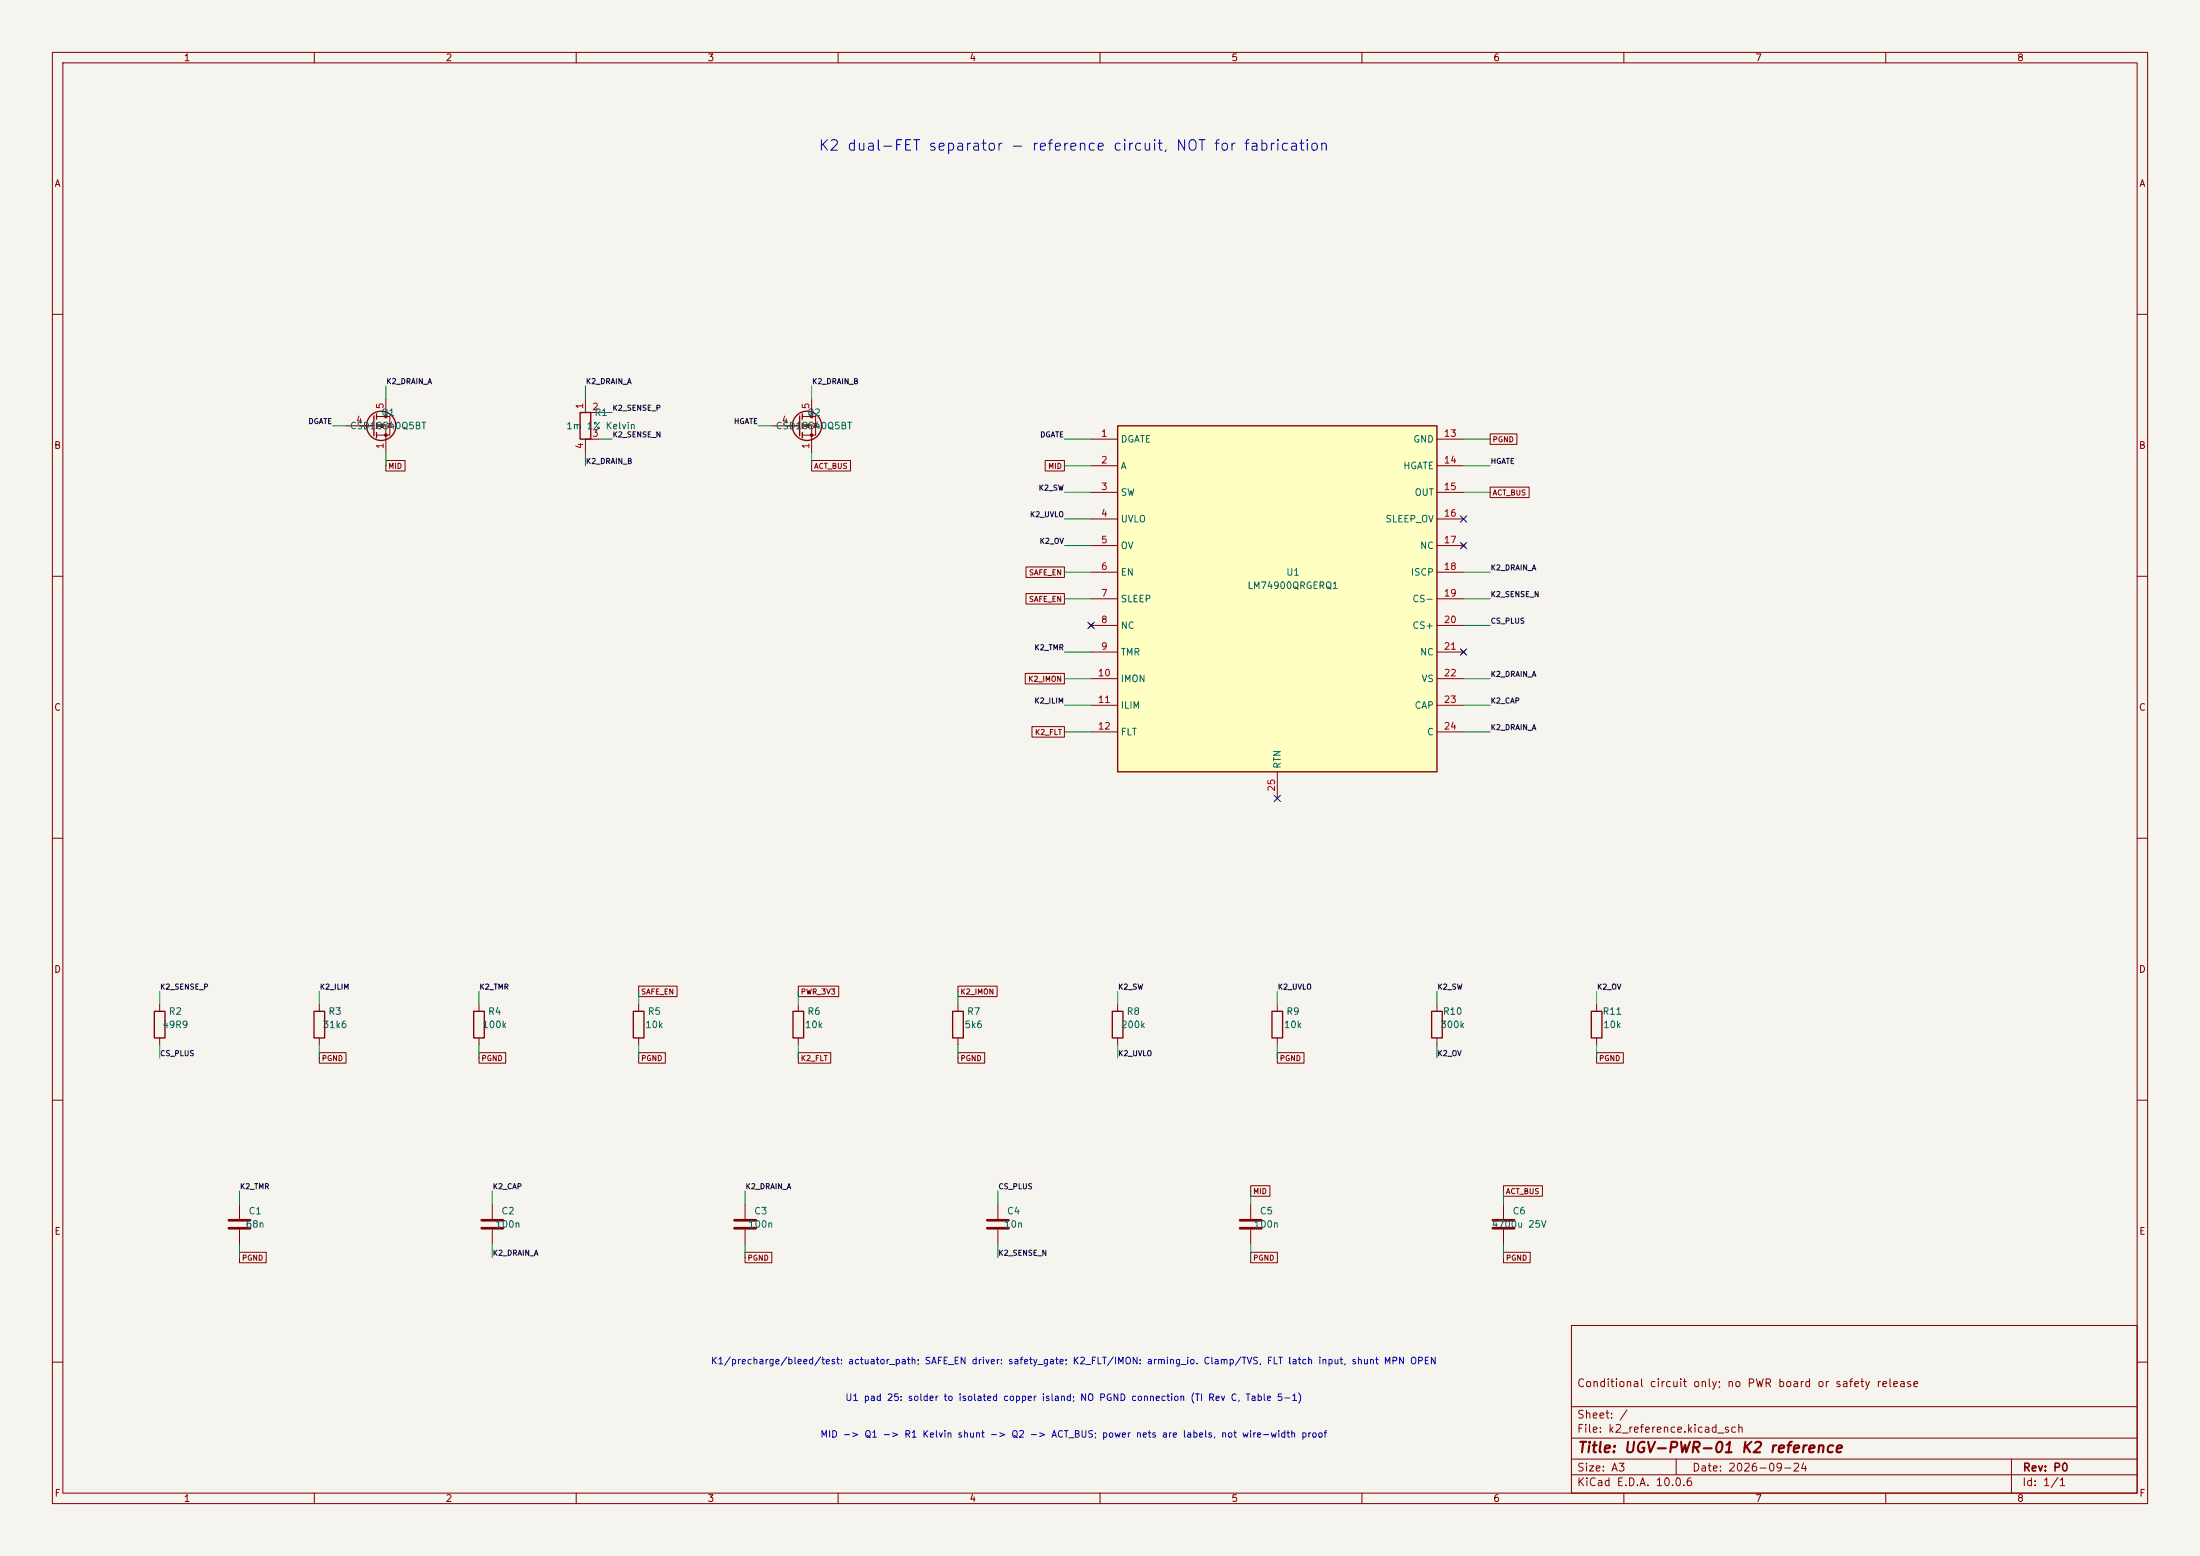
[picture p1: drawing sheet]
(kicad_sch
 (version 20250114) (generator "eeschema") (generator_version "10.0") (paper "A3")
 (title_block (title "UGV-PWR-01 K2 reference") (date "2026-09-24") (rev "P0")
  (comment 1 "Conditional circuit only; no PWR board or safety release"))
 (lib_symbols
  (symbol "UGV:LM74900QRGERQ1"
   (property "Reference" "U" (at 0 0 0) (effects (font (size 1.27 1.27))))
   (property "Value" "LM74900QRGERQ1" (at 0 -2.54 0) (effects (font (size 1.27 1.27))))
   (property "Footprint" "Package_DFN_QFN:Texas_RGE0024C_VQFN-24-1EP_4x4mm_P0.5mm_EP2.1x2.1mm" (at 0 0 0) (effects (font (size 1.27 1.27)) (hide yes)))
   (property "Datasheet" "https://www.ti.com/lit/ds/symlink/lm74900-q1.pdf" (at 0 0 0) (effects (font (size 1.27 1.27)) (hide yes)))
   (symbol "LM74900QRGERQ1_0_1"
    (rectangle (start -30.48 30.48) (end 30.48 -35.56) (stroke (width 0.254) (type default)) (fill (type background))))
   (symbol "LM74900QRGERQ1_1_1"
   (pin passive line (at -35.56 27.94 0) (length 5.08) (name "DGATE" (effects (font (size 1.27 1.27)))) (number "1" (effects (font (size 1.27 1.27)))))
   (pin passive line (at -35.56 22.86 0) (length 5.08) (name "A" (effects (font (size 1.27 1.27)))) (number "2" (effects (font (size 1.27 1.27)))))
   (pin passive line (at -35.56 17.78 0) (length 5.08) (name "SW" (effects (font (size 1.27 1.27)))) (number "3" (effects (font (size 1.27 1.27)))))
   (pin passive line (at -35.56 12.7 0) (length 5.08) (name "UVLO" (effects (font (size 1.27 1.27)))) (number "4" (effects (font (size 1.27 1.27)))))
   (pin passive line (at -35.56 7.62 0) (length 5.08) (name "OV" (effects (font (size 1.27 1.27)))) (number "5" (effects (font (size 1.27 1.27)))))
   (pin passive line (at -35.56 2.54 0) (length 5.08) (name "EN" (effects (font (size 1.27 1.27)))) (number "6" (effects (font (size 1.27 1.27)))))
   (pin passive line (at -35.56 -2.54 0) (length 5.08) (name "SLEEP" (effects (font (size 1.27 1.27)))) (number "7" (effects (font (size 1.27 1.27)))))
   (pin no_connect line (at -35.56 -7.62 0) (length 5.08) (name "NC" (effects (font (size 1.27 1.27)))) (number "8" (effects (font (size 1.27 1.27)))))
   (pin passive line (at -35.56 -12.7 0) (length 5.08) (name "TMR" (effects (font (size 1.27 1.27)))) (number "9" (effects (font (size 1.27 1.27)))))
   (pin passive line (at -35.56 -17.78 0) (length 5.08) (name "IMON" (effects (font (size 1.27 1.27)))) (number "10" (effects (font (size 1.27 1.27)))))
   (pin passive line (at -35.56 -22.86 0) (length 5.08) (name "ILIM" (effects (font (size 1.27 1.27)))) (number "11" (effects (font (size 1.27 1.27)))))
   (pin passive line (at -35.56 -27.94 0) (length 5.08) (name "FLT" (effects (font (size 1.27 1.27)))) (number "12" (effects (font (size 1.27 1.27)))))
   (pin power_in line (at 35.56 27.94 180) (length 5.08) (name "GND" (effects (font (size 1.27 1.27)))) (number "13" (effects (font (size 1.27 1.27)))))
   (pin passive line (at 35.56 22.86 180) (length 5.08) (name "HGATE" (effects (font (size 1.27 1.27)))) (number "14" (effects (font (size 1.27 1.27)))))
   (pin passive line (at 35.56 17.78 180) (length 5.08) (name "OUT" (effects (font (size 1.27 1.27)))) (number "15" (effects (font (size 1.27 1.27)))))
   (pin passive line (at 35.56 12.7 180) (length 5.08) (name "SLEEP_OV" (effects (font (size 1.27 1.27)))) (number "16" (effects (font (size 1.27 1.27)))))
   (pin no_connect line (at 35.56 7.62 180) (length 5.08) (name "NC" (effects (font (size 1.27 1.27)))) (number "17" (effects (font (size 1.27 1.27)))))
   (pin passive line (at 35.56 2.54 180) (length 5.08) (name "ISCP" (effects (font (size 1.27 1.27)))) (number "18" (effects (font (size 1.27 1.27)))))
   (pin passive line (at 35.56 -2.54 180) (length 5.08) (name "CS-" (effects (font (size 1.27 1.27)))) (number "19" (effects (font (size 1.27 1.27)))))
   (pin passive line (at 35.56 -7.62 180) (length 5.08) (name "CS+" (effects (font (size 1.27 1.27)))) (number "20" (effects (font (size 1.27 1.27)))))
   (pin no_connect line (at 35.56 -12.7 180) (length 5.08) (name "NC" (effects (font (size 1.27 1.27)))) (number "21" (effects (font (size 1.27 1.27)))))
   (pin passive line (at 35.56 -17.78 180) (length 5.08) (name "VS" (effects (font (size 1.27 1.27)))) (number "22" (effects (font (size 1.27 1.27)))))
   (pin passive line (at 35.56 -22.86 180) (length 5.08) (name "CAP" (effects (font (size 1.27 1.27)))) (number "23" (effects (font (size 1.27 1.27)))))
   (pin passive line (at 35.56 -27.94 180) (length 5.08) (name "C" (effects (font (size 1.27 1.27)))) (number "24" (effects (font (size 1.27 1.27)))))
   (pin passive line (at 0 -40.64 90) (length 5.08) (name "RTN" (effects (font (size 1.27 1.27)))) (number "25" (effects (font (size 1.27 1.27)))))))
(symbol "UGV:CSD18540Q5BT"
  (pin_names
   (offset 0) (hide yes))
  (exclude_from_sim no)
  (in_bom yes)
  (on_board yes)
  (in_pos_files yes)
  (duplicate_pin_numbers_are_jumpers no)
  (property "Reference" "Q" (at 5.08 1.905 0) (show_name no) (do_not_autoplace no) (effects (font (size 1.27 1.27)) (justify left)))
  (property "Value" "CSD18540Q5BT" (at 5.08 0 0) (show_name no) (do_not_autoplace no) (effects (font (size 1.27 1.27)) (justify left)))
  (property "Footprint" "Package_TO_SOT_SMD:TDSON-8-1" (at 5.08 2.54 0) (show_name no) (do_not_autoplace no) (hide yes) (effects (font (size 1.27 1.27))))
  (property "Datasheet" "" (at 0 0 0) (show_name no) (do_not_autoplace no) (hide yes) (effects (font (size 1.27 1.27))))
  (property "Description" "N-MOSFET transistor, source (pins 1-3)/gate/drain (pin 5), SO-8/SO-8F/SO-8FL/SON-8/PowerPAK-8/TDSON-8/VSON-8" (at 0 0 0) (show_name no) (do_not_autoplace no) (hide yes) (effects (font (size 1.27 1.27))))
  (symbol "CSD18540Q5BT_0_1"
   (polyline (pts (xy 0.254 1.905) (xy 0.254 -1.905)) (stroke (width 0.254) (type default)) (fill (type none)))
   (polyline (pts (xy 0.254 0) (xy -2.54 0)) (stroke (width 0) (type default)) (fill (type none)))
   (polyline (pts (xy 0.762 2.286) (xy 0.762 1.27)) (stroke (width 0.254) (type default)) (fill (type none)))
   (polyline (pts (xy 0.762 0.508) (xy 0.762 -0.508)) (stroke (width 0.254) (type default)) (fill (type none)))
   (polyline (pts (xy 0.762 -1.27) (xy 0.762 -2.286)) (stroke (width 0.254) (type default)) (fill (type none)))
   (polyline (pts (xy 0.762 -1.778) (xy 3.302 -1.778) (xy 3.302 1.778) (xy 0.762 1.778)) (stroke (width 0) (type default)) (fill (type none)))
   (polyline (pts (xy 1.016 0) (xy 2.032 0.381) (xy 2.032 -0.381) (xy 1.016 0)) (stroke (width 0) (type default)) (fill (type outline)))
   (circle (center 1.651 0) (radius 2.794) (stroke (width 0.254) (type default)) (fill (type none)))
   (polyline (pts (xy 2.54 2.54) (xy 2.54 1.778)) (stroke (width 0) (type default)) (fill (type none)))
   (circle (center 2.54 1.778) (radius 0.254) (stroke (width 0) (type default)) (fill (type outline)))
   (circle (center 2.54 -1.778) (radius 0.254) (stroke (width 0) (type default)) (fill (type outline)))
   (polyline (pts (xy 2.54 -2.54) (xy 2.54 0) (xy 0.762 0)) (stroke (width 0) (type default)) (fill (type none)))
   (polyline (pts (xy 2.794 0.508) (xy 2.921 0.381) (xy 3.683 0.381) (xy 3.81 0.254)) (stroke (width 0) (type default)) (fill (type none)))
   (polyline (pts (xy 3.302 0.381) (xy 2.921 -0.254) (xy 3.683 -0.254) (xy 3.302 0.381)) (stroke (width 0) (type default)) (fill (type none))))
  (symbol "CSD18540Q5BT_1_1"
   (pin passive line (at 2.54 -5.08 90) (length 2.54) (name "S" (effects (font (size 1.27 1.27)))) (number "1" (effects (font (size 1.27 1.27)))))
   (pin passive line (at 2.54 -5.08 90) (length 2.54) (hide yes) (name "S" (effects (font (size 1.27 1.27)))) (number "2" (effects (font (size 1.27 1.27)))))
   (pin passive line (at 2.54 -5.08 90) (length 2.54) (hide yes) (name "S" (effects (font (size 1.27 1.27)))) (number "3" (effects (font (size 1.27 1.27)))))
   (pin input line (at -5.08 0 0) (length 5.08) (name "G" (effects (font (size 1.27 1.27)))) (number "4" (effects (font (size 1.27 1.27)))))
   (pin passive line (at 2.54 5.08 270) (length 2.54) (name "D" (effects (font (size 1.27 1.27)))) (number "5" (effects (font (size 1.27 1.27))))))
  (embedded_fonts no))
(symbol "Device:R_Shunt"
  (pin_names
   (offset 0) (hide yes))
  (exclude_from_sim no)
  (in_bom yes)
  (on_board yes)
  (in_pos_files yes)
  (duplicate_pin_numbers_are_jumpers no)
  (property "Reference" "R" (at -2.032 0 90) (show_name no) (do_not_autoplace no) (effects (font (size 1.27 1.27))))
  (property "Value" "R_Shunt" (at 0 0 90) (show_name no) (do_not_autoplace no) (effects (font (size 1.27 1.27))))
  (property "Footprint" "" (at -1.778 0 90) (show_name no) (do_not_autoplace no) (hide yes) (effects (font (size 1.27 1.27))))
  (property "Datasheet" "" (at 0 0 0) (show_name no) (do_not_autoplace no) (hide yes) (effects (font (size 1.27 1.27))))
  (property "Description" "Shunt resistor with Kelvin connections" (at 0 0 0) (show_name no) (do_not_autoplace no) (hide yes) (effects (font (size 1.27 1.27))))
  (symbol "R_Shunt_0_1"
   (rectangle (start -1.016 -2.54) (end 1.016 2.54) (stroke (width 0.254) (type default)) (fill (type none)))
   (polyline (pts (xy 0 -2.54) (xy 1.27 -2.54)) (stroke (width 0) (type default)) (fill (type none)))
   (polyline (pts (xy 1.27 2.54) (xy 0 2.54)) (stroke (width 0) (type default)) (fill (type none))))
  (symbol "R_Shunt_1_1"
   (pin passive line (at 0 5.08 270) (length 2.54) (name "" (effects (font (size 1.27 1.27)))) (number "1" (effects (font (size 1.27 1.27)))))
   (pin passive line (at 2.54 2.54 180) (length 1.27) (name "" (effects (font (size 1.27 1.27)))) (number "2" (effects (font (size 1.27 1.27)))))
   (pin passive line (at 2.54 -2.54 180) (length 1.27) (name "" (effects (font (size 1.27 1.27)))) (number "3" (effects (font (size 1.27 1.27)))))
   (pin passive line (at 0 -5.08 90) (length 2.54) (name "" (effects (font (size 1.27 1.27)))) (number "4" (effects (font (size 1.27 1.27))))))
  (embedded_fonts no))
(symbol "Device:R"
  (pin_numbers (hide yes))
  (pin_names
   (offset 0))
  (exclude_from_sim no)
  (in_bom yes)
  (on_board yes)
  (in_pos_files yes)
  (duplicate_pin_numbers_are_jumpers no)
  (property "Reference" "R" (at 2.032 0 90) (show_name no) (do_not_autoplace no) (effects (font (size 1.27 1.27))))
  (property "Value" "R" (at 0 0 90) (show_name no) (do_not_autoplace no) (effects (font (size 1.27 1.27))))
  (property "Footprint" "" (at -1.778 0 90) (show_name no) (do_not_autoplace no) (hide yes) (effects (font (size 1.27 1.27))))
  (property "Datasheet" "" (at 0 0 0) (show_name no) (do_not_autoplace no) (hide yes) (effects (font (size 1.27 1.27))))
  (property "Description" "Resistor" (at 0 0 0) (show_name no) (do_not_autoplace no) (hide yes) (effects (font (size 1.27 1.27))))
  (symbol "R_0_1"
   (rectangle (start -1.016 -2.54) (end 1.016 2.54) (stroke (width 0.254) (type default)) (fill (type none))))
  (symbol "R_1_1"
   (pin passive line (at 0 3.81 270) (length 1.27) (name "" (effects (font (size 1.27 1.27)))) (number "1" (effects (font (size 1.27 1.27)))))
   (pin passive line (at 0 -3.81 90) (length 1.27) (name "" (effects (font (size 1.27 1.27)))) (number "2" (effects (font (size 1.27 1.27))))))
  (embedded_fonts no))
(symbol "Device:C"
  (pin_numbers (hide yes))
  (pin_names
   (offset 0.254))
  (exclude_from_sim no)
  (in_bom yes)
  (on_board yes)
  (in_pos_files yes)
  (duplicate_pin_numbers_are_jumpers no)
  (property "Reference" "C" (at 0.635 2.54 0) (show_name no) (do_not_autoplace no) (effects (font (size 1.27 1.27)) (justify left)))
  (property "Value" "C" (at 0.635 -2.54 0) (show_name no) (do_not_autoplace no) (effects (font (size 1.27 1.27)) (justify left)))
  (property "Footprint" "" (at 0.9652 -3.81 0) (show_name no) (do_not_autoplace no) (hide yes) (effects (font (size 1.27 1.27))))
  (property "Datasheet" "" (at 0 0 0) (show_name no) (do_not_autoplace no) (hide yes) (effects (font (size 1.27 1.27))))
  (property "Description" "Unpolarized capacitor" (at 0 0 0) (show_name no) (do_not_autoplace no) (hide yes) (effects (font (size 1.27 1.27))))
  (symbol "C_0_1"
   (polyline (pts (xy -2.032 0.762) (xy 2.032 0.762)) (stroke (width 0.508) (type default)) (fill (type none)))
   (polyline (pts (xy -2.032 -0.762) (xy 2.032 -0.762)) (stroke (width 0.508) (type default)) (fill (type none))))
  (symbol "C_1_1"
   (pin passive line (at 0 3.81 270) (length 2.794) (name "" (effects (font (size 1.27 1.27)))) (number "1" (effects (font (size 1.27 1.27)))))
   (pin passive line (at 0 -3.81 90) (length 2.794) (name "" (effects (font (size 1.27 1.27)))) (number "2" (effects (font (size 1.27 1.27))))))
  (embedded_fonts no)))
 (symbol
  (lib_id "UGV:LM74900QRGERQ1") (at 243.84 111.76 0) (unit 1) (exclude_from_sim no) (in_bom yes) (on_board yes) (dnp no)
  (property "Reference" "U1" (at 246.84 109.22 0) (effects (font (size 1.27 1.27))))
  (property "Value" "LM74900QRGERQ1" (at 246.84 111.76 0) (effects (font (size 1.27 1.27))))
  (property "Footprint" "Package_DFN_QFN:Texas_RGE0024C_VQFN-24-1EP_4x4mm_P0.5mm_EP2.1x2.1mm" (at 243.84 111.76 0) (effects (font (size 1.27 1.27)) (hide yes))) (pin "1") (pin "2") (pin "3") (pin "4") (pin "5") (pin "6") (pin "7") (pin "8") (pin "9") (pin "10") (pin "11") (pin "12") (pin "13") (pin "14") (pin "15") (pin "16") (pin "17") (pin "18") (pin "19") (pin "20") (pin "21") (pin "22") (pin "23") (pin "24") (pin "25")
  (instances (project "k2_reference" (path "" (reference "U1") (unit 1))) (project "ugv_pwr_01" (path "" (reference "U1") (unit 1)))))
 (wire (pts (xy 208.28 83.82) (xy 203.2 83.82)) (stroke (width 0) (type default)))
 (label "DGATE" (at 203.2 83.82 0) (effects (font (size 1 1)) (justify right bottom)))
 (wire (pts (xy 208.28 88.9) (xy 203.2 88.9)) (stroke (width 0) (type default)))
 (global_label "MID" (shape passive) (at 203.2 88.9 180) (effects (font (size 1 1)) (justify right)))
 (wire (pts (xy 208.28 93.98) (xy 203.2 93.98)) (stroke (width 0) (type default)))
 (label "K2_SW" (at 203.2 93.98 0) (effects (font (size 1 1)) (justify right bottom)))
 (wire (pts (xy 208.28 99.06) (xy 203.2 99.06)) (stroke (width 0) (type default)))
 (label "K2_UVLO" (at 203.2 99.06 0) (effects (font (size 1 1)) (justify right bottom)))
 (wire (pts (xy 208.28 104.14) (xy 203.2 104.14)) (stroke (width 0) (type default)))
 (label "K2_OV" (at 203.2 104.14 0) (effects (font (size 1 1)) (justify right bottom)))
 (wire (pts (xy 208.28 109.22) (xy 203.2 109.22)) (stroke (width 0) (type default)))
 (global_label "SAFE_EN" (shape passive) (at 203.2 109.22 180) (effects (font (size 1 1)) (justify right)))
 (wire (pts (xy 208.28 114.3) (xy 203.2 114.3)) (stroke (width 0) (type default)))
 (global_label "SAFE_EN" (shape passive) (at 203.2 114.3 180) (effects (font (size 1 1)) (justify right)))
 (no_connect (at 208.28 119.38))
 (wire (pts (xy 208.28 124.46) (xy 203.2 124.46)) (stroke (width 0) (type default)))
 (label "K2_TMR" (at 203.2 124.46 0) (effects (font (size 1 1)) (justify right bottom)))
 (wire (pts (xy 208.28 129.54) (xy 203.2 129.54)) (stroke (width 0) (type default)))
 (global_label "K2_IMON" (shape passive) (at 203.2 129.54 180) (effects (font (size 1 1)) (justify right)))
 (wire (pts (xy 208.28 134.62) (xy 203.2 134.62)) (stroke (width 0) (type default)))
 (label "K2_ILIM" (at 203.2 134.62 0) (effects (font (size 1 1)) (justify right bottom)))
 (wire (pts (xy 208.28 139.7) (xy 203.2 139.7)) (stroke (width 0) (type default)))
 (global_label "K2_FLT" (shape passive) (at 203.2 139.7 180) (effects (font (size 1 1)) (justify right)))
 (wire (pts (xy 279.4 83.82) (xy 284.48 83.82)) (stroke (width 0) (type default)))
 (global_label "PGND" (shape passive) (at 284.48 83.82 0) (effects (font (size 1 1)) (justify left)))
 (wire (pts (xy 279.4 88.9) (xy 284.48 88.9)) (stroke (width 0) (type default)))
 (label "HGATE" (at 284.48 88.9 0) (effects (font (size 1 1)) (justify left bottom)))
 (wire (pts (xy 279.4 93.98) (xy 284.48 93.98)) (stroke (width 0) (type default)))
 (global_label "ACT_BUS" (shape passive) (at 284.48 93.98 0) (effects (font (size 1 1)) (justify left)))
 (no_connect (at 279.4 99.06))
 (no_connect (at 279.4 104.14))
 (wire (pts (xy 279.4 109.22) (xy 284.48 109.22)) (stroke (width 0) (type default)))
 (label "K2_DRAIN_A" (at 284.48 109.22 0) (effects (font (size 1 1)) (justify left bottom)))
 (wire (pts (xy 279.4 114.3) (xy 284.48 114.3)) (stroke (width 0) (type default)))
 (label "K2_SENSE_N" (at 284.48 114.3 0) (effects (font (size 1 1)) (justify left bottom)))
 (wire (pts (xy 279.4 119.38) (xy 284.48 119.38)) (stroke (width 0) (type default)))
 (label "CS_PLUS" (at 284.48 119.38 0) (effects (font (size 1 1)) (justify left bottom)))
 (no_connect (at 279.4 124.46))
 (wire (pts (xy 279.4 129.54) (xy 284.48 129.54)) (stroke (width 0) (type default)))
 (label "K2_DRAIN_A" (at 284.48 129.54 0) (effects (font (size 1 1)) (justify left bottom)))
 (wire (pts (xy 279.4 134.62) (xy 284.48 134.62)) (stroke (width 0) (type default)))
 (label "K2_CAP" (at 284.48 134.62 0) (effects (font (size 1 1)) (justify left bottom)))
 (wire (pts (xy 279.4 139.7) (xy 284.48 139.7)) (stroke (width 0) (type default)))
 (label "K2_DRAIN_A" (at 284.48 139.7 0) (effects (font (size 1 1)) (justify left bottom)))
 (no_connect (at 243.84 152.4))
 (symbol
  (lib_id "UGV:CSD18540Q5BT") (at 71.12 81.28 0) (unit 1) (exclude_from_sim no) (in_bom yes) (on_board yes) (dnp no)
  (property "Reference" "Q1" (at 74.12 78.74 0) (effects (font (size 1.27 1.27))))
  (property "Value" "CSD18540Q5BT" (at 74.12 81.28 0) (effects (font (size 1.27 1.27))))
  (property "Footprint" "Package_TO_SOT_SMD:TDSON-8-1" (at 71.12 81.28 0) (effects (font (size 1.27 1.27)) (hide yes))) (pin "1") (pin "2") (pin "3") (pin "4") (pin "5")
  (instances (project "k2_reference" (path "" (reference "Q1") (unit 1))) (project "ugv_pwr_01" (path "" (reference "Q1") (unit 1)))))
 (wire (pts (xy 73.66 76.2) (xy 73.66 73.66)) (stroke (width 0) (type default)))
 (label "K2_DRAIN_A" (at 73.66 73.66 0) (effects (font (size 1 1)) (justify left bottom)))
 (wire (pts (xy 73.66 86.36) (xy 73.66 88.9)) (stroke (width 0) (type default)))
 (global_label "MID" (shape passive) (at 73.66 88.9 0) (effects (font (size 1 1)) (justify left)))
 (wire (pts (xy 66.04 81.28) (xy 63.5 81.28)) (stroke (width 0) (type default)))
 (label "DGATE" (at 63.5 81.28 0) (effects (font (size 1 1)) (justify right bottom)))
 (symbol
  (lib_id "UGV:CSD18540Q5BT") (at 152.4 81.28 0) (unit 1) (exclude_from_sim no) (in_bom yes) (on_board yes) (dnp no)
  (property "Reference" "Q2" (at 155.4 78.74 0) (effects (font (size 1.27 1.27))))
  (property "Value" "CSD18540Q5BT" (at 155.4 81.28 0) (effects (font (size 1.27 1.27))))
  (property "Footprint" "Package_TO_SOT_SMD:TDSON-8-1" (at 152.4 81.28 0) (effects (font (size 1.27 1.27)) (hide yes))) (pin "1") (pin "2") (pin "3") (pin "4") (pin "5")
  (instances (project "k2_reference" (path "" (reference "Q2") (unit 1))) (project "ugv_pwr_01" (path "" (reference "Q2") (unit 1)))))
 (wire (pts (xy 154.94 76.2) (xy 154.94 73.66)) (stroke (width 0) (type default)))
 (label "K2_DRAIN_B" (at 154.94 73.66 0) (effects (font (size 1 1)) (justify left bottom)))
 (wire (pts (xy 154.94 86.36) (xy 154.94 88.9)) (stroke (width 0) (type default)))
 (global_label "ACT_BUS" (shape passive) (at 154.94 88.9 0) (effects (font (size 1 1)) (justify left)))
 (wire (pts (xy 147.32 81.28) (xy 144.78 81.28)) (stroke (width 0) (type default)))
 (label "HGATE" (at 144.78 81.28 0) (effects (font (size 1 1)) (justify right bottom)))
 (symbol
  (lib_id "Device:R_Shunt") (at 111.76 81.28 0) (unit 1) (exclude_from_sim no) (in_bom yes) (on_board yes) (dnp no)
  (property "Reference" "R1" (at 114.76 78.74 0) (effects (font (size 1.27 1.27))))
  (property "Value" "1m 1% Kelvin" (at 114.76 81.28 0) (effects (font (size 1.27 1.27))))
  (property "Footprint" "" (at 111.76 81.28 0) (effects (font (size 1.27 1.27)) (hide yes))) (pin "1") (pin "2") (pin "3") (pin "4")
  (instances (project "k2_reference" (path "" (reference "R1") (unit 1))) (project "ugv_pwr_01" (path "" (reference "R1") (unit 1)))))
 (wire (pts (xy 111.76 76.2) (xy 111.76 73.66)) (stroke (width 0) (type default)))
 (label "K2_DRAIN_A" (at 111.76 73.66 0) (effects (font (size 1 1)) (justify left bottom)))
 (wire (pts (xy 114.3 78.74) (xy 116.84 78.74)) (stroke (width 0) (type default)))
 (label "K2_SENSE_P" (at 116.84 78.74 0) (effects (font (size 1 1)) (justify left bottom)))
 (wire (pts (xy 114.3 83.82) (xy 116.84 83.82)) (stroke (width 0) (type default)))
 (label "K2_SENSE_N" (at 116.84 83.82 0) (effects (font (size 1 1)) (justify left bottom)))
 (wire (pts (xy 111.76 86.36) (xy 111.76 88.9)) (stroke (width 0) (type default)))
 (label "K2_DRAIN_B" (at 111.76 88.9 0) (effects (font (size 1 1)) (justify left bottom)))
 (symbol
  (lib_id "Device:R") (at 30.48 195.58 0) (unit 1) (exclude_from_sim no) (in_bom yes) (on_board yes) (dnp no)
  (property "Reference" "R2" (at 33.48 193.04 0) (effects (font (size 1.27 1.27))))
  (property "Value" "49R9" (at 33.48 195.58 0) (effects (font (size 1.27 1.27))))
  (property "Footprint" "Resistor_SMD:R_0603_1608Metric" (at 30.48 195.58 0) (effects (font (size 1.27 1.27)) (hide yes))) (pin "1") (pin "2")
  (instances (project "k2_reference" (path "" (reference "R2") (unit 1))) (project "ugv_pwr_01" (path "" (reference "R2") (unit 1)))))
 (wire (pts (xy 30.48 191.77) (xy 30.48 189.23)) (stroke (width 0) (type default)))
 (label "K2_SENSE_P" (at 30.48 189.23 0) (effects (font (size 1 1)) (justify left bottom)))
 (wire (pts (xy 30.48 199.39) (xy 30.48 201.93)) (stroke (width 0) (type default)))
 (label "CS_PLUS" (at 30.48 201.93 0) (effects (font (size 1 1)) (justify left bottom)))
 (symbol
  (lib_id "Device:R") (at 60.96 195.58 0) (unit 1) (exclude_from_sim no) (in_bom yes) (on_board yes) (dnp no)
  (property "Reference" "R3" (at 63.96 193.04 0) (effects (font (size 1.27 1.27))))
  (property "Value" "31k6" (at 63.96 195.58 0) (effects (font (size 1.27 1.27))))
  (property "Footprint" "Resistor_SMD:R_0603_1608Metric" (at 60.96 195.58 0) (effects (font (size 1.27 1.27)) (hide yes))) (pin "1") (pin "2")
  (instances (project "k2_reference" (path "" (reference "R3") (unit 1))) (project "ugv_pwr_01" (path "" (reference "R3") (unit 1)))))
 (wire (pts (xy 60.96 191.77) (xy 60.96 189.23)) (stroke (width 0) (type default)))
 (label "K2_ILIM" (at 60.96 189.23 0) (effects (font (size 1 1)) (justify left bottom)))
 (wire (pts (xy 60.96 199.39) (xy 60.96 201.93)) (stroke (width 0) (type default)))
 (global_label "PGND" (shape passive) (at 60.96 201.93 0) (effects (font (size 1 1)) (justify left)))
 (symbol
  (lib_id "Device:R") (at 91.44 195.58 0) (unit 1) (exclude_from_sim no) (in_bom yes) (on_board yes) (dnp no)
  (property "Reference" "R4" (at 94.44 193.04 0) (effects (font (size 1.27 1.27))))
  (property "Value" "100k" (at 94.44 195.58 0) (effects (font (size 1.27 1.27))))
  (property "Footprint" "Resistor_SMD:R_0603_1608Metric" (at 91.44 195.58 0) (effects (font (size 1.27 1.27)) (hide yes))) (pin "1") (pin "2")
  (instances (project "k2_reference" (path "" (reference "R4") (unit 1))) (project "ugv_pwr_01" (path "" (reference "R4") (unit 1)))))
 (wire (pts (xy 91.44 191.77) (xy 91.44 189.23)) (stroke (width 0) (type default)))
 (label "K2_TMR" (at 91.44 189.23 0) (effects (font (size 1 1)) (justify left bottom)))
 (wire (pts (xy 91.44 199.39) (xy 91.44 201.93)) (stroke (width 0) (type default)))
 (global_label "PGND" (shape passive) (at 91.44 201.93 0) (effects (font (size 1 1)) (justify left)))
 (symbol
  (lib_id "Device:R") (at 121.92 195.58 0) (unit 1) (exclude_from_sim no) (in_bom yes) (on_board yes) (dnp no)
  (property "Reference" "R5" (at 124.92 193.04 0) (effects (font (size 1.27 1.27))))
  (property "Value" "10k" (at 124.92 195.58 0) (effects (font (size 1.27 1.27))))
  (property "Footprint" "Resistor_SMD:R_0603_1608Metric" (at 121.92 195.58 0) (effects (font (size 1.27 1.27)) (hide yes))) (pin "1") (pin "2")
  (instances (project "k2_reference" (path "" (reference "R5") (unit 1))) (project "ugv_pwr_01" (path "" (reference "R5") (unit 1)))))
 (wire (pts (xy 121.92 191.77) (xy 121.92 189.23)) (stroke (width 0) (type default)))
 (global_label "SAFE_EN" (shape passive) (at 121.92 189.23 0) (effects (font (size 1 1)) (justify left)))
 (wire (pts (xy 121.92 199.39) (xy 121.92 201.93)) (stroke (width 0) (type default)))
 (global_label "PGND" (shape passive) (at 121.92 201.93 0) (effects (font (size 1 1)) (justify left)))
 (symbol
  (lib_id "Device:R") (at 152.4 195.58 0) (unit 1) (exclude_from_sim no) (in_bom yes) (on_board yes) (dnp no)
  (property "Reference" "R6" (at 155.4 193.04 0) (effects (font (size 1.27 1.27))))
  (property "Value" "10k" (at 155.4 195.58 0) (effects (font (size 1.27 1.27))))
  (property "Footprint" "Resistor_SMD:R_0603_1608Metric" (at 152.4 195.58 0) (effects (font (size 1.27 1.27)) (hide yes))) (pin "1") (pin "2")
  (instances (project "k2_reference" (path "" (reference "R6") (unit 1))) (project "ugv_pwr_01" (path "" (reference "R6") (unit 1)))))
 (wire (pts (xy 152.4 191.77) (xy 152.4 189.23)) (stroke (width 0) (type default)))
 (global_label "PWR_3V3" (shape passive) (at 152.4 189.23 0) (effects (font (size 1 1)) (justify left)))
 (wire (pts (xy 152.4 199.39) (xy 152.4 201.93)) (stroke (width 0) (type default)))
 (global_label "K2_FLT" (shape passive) (at 152.4 201.93 0) (effects (font (size 1 1)) (justify left)))
 (symbol
  (lib_id "Device:R") (at 182.88 195.58 0) (unit 1) (exclude_from_sim no) (in_bom yes) (on_board yes) (dnp no)
  (property "Reference" "R7" (at 185.88 193.04 0) (effects (font (size 1.27 1.27))))
  (property "Value" "5k6" (at 185.88 195.58 0) (effects (font (size 1.27 1.27))))
  (property "Footprint" "Resistor_SMD:R_0603_1608Metric" (at 182.88 195.58 0) (effects (font (size 1.27 1.27)) (hide yes))) (pin "1") (pin "2")
  (instances (project "k2_reference" (path "" (reference "R7") (unit 1))) (project "ugv_pwr_01" (path "" (reference "R7") (unit 1)))))
 (wire (pts (xy 182.88 191.77) (xy 182.88 189.23)) (stroke (width 0) (type default)))
 (global_label "K2_IMON" (shape passive) (at 182.88 189.23 0) (effects (font (size 1 1)) (justify left)))
 (wire (pts (xy 182.88 199.39) (xy 182.88 201.93)) (stroke (width 0) (type default)))
 (global_label "PGND" (shape passive) (at 182.88 201.93 0) (effects (font (size 1 1)) (justify left)))
 (symbol
  (lib_id "Device:R") (at 213.36 195.58 0) (unit 1) (exclude_from_sim no) (in_bom yes) (on_board yes) (dnp no)
  (property "Reference" "R8" (at 216.36 193.04 0) (effects (font (size 1.27 1.27))))
  (property "Value" "200k" (at 216.36 195.58 0) (effects (font (size 1.27 1.27))))
  (property "Footprint" "Resistor_SMD:R_0603_1608Metric" (at 213.36 195.58 0) (effects (font (size 1.27 1.27)) (hide yes))) (pin "1") (pin "2")
  (instances (project "k2_reference" (path "" (reference "R8") (unit 1))) (project "ugv_pwr_01" (path "" (reference "R8") (unit 1)))))
 (wire (pts (xy 213.36 191.77) (xy 213.36 189.23)) (stroke (width 0) (type default)))
 (label "K2_SW" (at 213.36 189.23 0) (effects (font (size 1 1)) (justify left bottom)))
 (wire (pts (xy 213.36 199.39) (xy 213.36 201.93)) (stroke (width 0) (type default)))
 (label "K2_UVLO" (at 213.36 201.93 0) (effects (font (size 1 1)) (justify left bottom)))
 (symbol
  (lib_id "Device:R") (at 243.84 195.58 0) (unit 1) (exclude_from_sim no) (in_bom yes) (on_board yes) (dnp no)
  (property "Reference" "R9" (at 246.84 193.04 0) (effects (font (size 1.27 1.27))))
  (property "Value" "10k" (at 246.84 195.58 0) (effects (font (size 1.27 1.27))))
  (property "Footprint" "Resistor_SMD:R_0603_1608Metric" (at 243.84 195.58 0) (effects (font (size 1.27 1.27)) (hide yes))) (pin "1") (pin "2")
  (instances (project "k2_reference" (path "" (reference "R9") (unit 1))) (project "ugv_pwr_01" (path "" (reference "R9") (unit 1)))))
 (wire (pts (xy 243.84 191.77) (xy 243.84 189.23)) (stroke (width 0) (type default)))
 (label "K2_UVLO" (at 243.84 189.23 0) (effects (font (size 1 1)) (justify left bottom)))
 (wire (pts (xy 243.84 199.39) (xy 243.84 201.93)) (stroke (width 0) (type default)))
 (global_label "PGND" (shape passive) (at 243.84 201.93 0) (effects (font (size 1 1)) (justify left)))
 (symbol
  (lib_id "Device:R") (at 274.32 195.58 0) (unit 1) (exclude_from_sim no) (in_bom yes) (on_board yes) (dnp no)
  (property "Reference" "R10" (at 277.32 193.04 0) (effects (font (size 1.27 1.27))))
  (property "Value" "300k" (at 277.32 195.58 0) (effects (font (size 1.27 1.27))))
  (property "Footprint" "Resistor_SMD:R_0603_1608Metric" (at 274.32 195.58 0) (effects (font (size 1.27 1.27)) (hide yes))) (pin "1") (pin "2")
  (instances (project "k2_reference" (path "" (reference "R10") (unit 1))) (project "ugv_pwr_01" (path "" (reference "R10") (unit 1)))))
 (wire (pts (xy 274.32 191.77) (xy 274.32 189.23)) (stroke (width 0) (type default)))
 (label "K2_SW" (at 274.32 189.23 0) (effects (font (size 1 1)) (justify left bottom)))
 (wire (pts (xy 274.32 199.39) (xy 274.32 201.93)) (stroke (width 0) (type default)))
 (label "K2_OV" (at 274.32 201.93 0) (effects (font (size 1 1)) (justify left bottom)))
 (symbol
  (lib_id "Device:R") (at 304.8 195.58 0) (unit 1) (exclude_from_sim no) (in_bom yes) (on_board yes) (dnp no)
  (property "Reference" "R11" (at 307.8 193.04 0) (effects (font (size 1.27 1.27))))
  (property "Value" "10k" (at 307.8 195.58 0) (effects (font (size 1.27 1.27))))
  (property "Footprint" "Resistor_SMD:R_0603_1608Metric" (at 304.8 195.58 0) (effects (font (size 1.27 1.27)) (hide yes))) (pin "1") (pin "2")
  (instances (project "k2_reference" (path "" (reference "R11") (unit 1))) (project "ugv_pwr_01" (path "" (reference "R11") (unit 1)))))
 (wire (pts (xy 304.8 191.77) (xy 304.8 189.23)) (stroke (width 0) (type default)))
 (label "K2_OV" (at 304.8 189.23 0) (effects (font (size 1 1)) (justify left bottom)))
 (wire (pts (xy 304.8 199.39) (xy 304.8 201.93)) (stroke (width 0) (type default)))
 (global_label "PGND" (shape passive) (at 304.8 201.93 0) (effects (font (size 1 1)) (justify left)))
 (symbol
  (lib_id "Device:C") (at 45.72 233.68 0) (unit 1) (exclude_from_sim no) (in_bom yes) (on_board yes) (dnp no)
  (property "Reference" "C1" (at 48.72 231.14 0) (effects (font (size 1.27 1.27))))
  (property "Value" "68n" (at 48.72 233.68 0) (effects (font (size 1.27 1.27))))
  (property "Footprint" "" (at 45.72 233.68 0) (effects (font (size 1.27 1.27)) (hide yes))) (pin "1") (pin "2")
  (instances (project "k2_reference" (path "" (reference "C1") (unit 1))) (project "ugv_pwr_01" (path "" (reference "C1") (unit 1)))))
 (wire (pts (xy 45.72 229.87) (xy 45.72 227.33)) (stroke (width 0) (type default)))
 (label "K2_TMR" (at 45.72 227.33 0) (effects (font (size 1 1)) (justify left bottom)))
 (wire (pts (xy 45.72 237.49) (xy 45.72 240.03)) (stroke (width 0) (type default)))
 (global_label "PGND" (shape passive) (at 45.72 240.03 0) (effects (font (size 1 1)) (justify left)))
 (symbol
  (lib_id "Device:C") (at 93.98 233.68 0) (unit 1) (exclude_from_sim no) (in_bom yes) (on_board yes) (dnp no)
  (property "Reference" "C2" (at 96.98 231.14 0) (effects (font (size 1.27 1.27))))
  (property "Value" "100n" (at 96.98 233.68 0) (effects (font (size 1.27 1.27))))
  (property "Footprint" "" (at 93.98 233.68 0) (effects (font (size 1.27 1.27)) (hide yes))) (pin "1") (pin "2")
  (instances (project "k2_reference" (path "" (reference "C2") (unit 1))) (project "ugv_pwr_01" (path "" (reference "C2") (unit 1)))))
 (wire (pts (xy 93.98 229.87) (xy 93.98 227.33)) (stroke (width 0) (type default)))
 (label "K2_CAP" (at 93.98 227.33 0) (effects (font (size 1 1)) (justify left bottom)))
 (wire (pts (xy 93.98 237.49) (xy 93.98 240.03)) (stroke (width 0) (type default)))
 (label "K2_DRAIN_A" (at 93.98 240.03 0) (effects (font (size 1 1)) (justify left bottom)))
 (symbol
  (lib_id "Device:C") (at 142.24 233.68 0) (unit 1) (exclude_from_sim no) (in_bom yes) (on_board yes) (dnp no)
  (property "Reference" "C3" (at 145.24 231.14 0) (effects (font (size 1.27 1.27))))
  (property "Value" "100n" (at 145.24 233.68 0) (effects (font (size 1.27 1.27))))
  (property "Footprint" "" (at 142.24 233.68 0) (effects (font (size 1.27 1.27)) (hide yes))) (pin "1") (pin "2")
  (instances (project "k2_reference" (path "" (reference "C3") (unit 1))) (project "ugv_pwr_01" (path "" (reference "C3") (unit 1)))))
 (wire (pts (xy 142.24 229.87) (xy 142.24 227.33)) (stroke (width 0) (type default)))
 (label "K2_DRAIN_A" (at 142.24 227.33 0) (effects (font (size 1 1)) (justify left bottom)))
 (wire (pts (xy 142.24 237.49) (xy 142.24 240.03)) (stroke (width 0) (type default)))
 (global_label "PGND" (shape passive) (at 142.24 240.03 0) (effects (font (size 1 1)) (justify left)))
 (symbol
  (lib_id "Device:C") (at 190.5 233.68 0) (unit 1) (exclude_from_sim no) (in_bom yes) (on_board yes) (dnp no)
  (property "Reference" "C4" (at 193.5 231.14 0) (effects (font (size 1.27 1.27))))
  (property "Value" "10n" (at 193.5 233.68 0) (effects (font (size 1.27 1.27))))
  (property "Footprint" "" (at 190.5 233.68 0) (effects (font (size 1.27 1.27)) (hide yes))) (pin "1") (pin "2")
  (instances (project "k2_reference" (path "" (reference "C4") (unit 1))) (project "ugv_pwr_01" (path "" (reference "C4") (unit 1)))))
 (wire (pts (xy 190.5 229.87) (xy 190.5 227.33)) (stroke (width 0) (type default)))
 (label "CS_PLUS" (at 190.5 227.33 0) (effects (font (size 1 1)) (justify left bottom)))
 (wire (pts (xy 190.5 237.49) (xy 190.5 240.03)) (stroke (width 0) (type default)))
 (label "K2_SENSE_N" (at 190.5 240.03 0) (effects (font (size 1 1)) (justify left bottom)))
 (symbol
  (lib_id "Device:C") (at 238.76 233.68 0) (unit 1) (exclude_from_sim no) (in_bom yes) (on_board yes) (dnp no)
  (property "Reference" "C5" (at 241.76 231.14 0) (effects (font (size 1.27 1.27))))
  (property "Value" "100n" (at 241.76 233.68 0) (effects (font (size 1.27 1.27))))
  (property "Footprint" "" (at 238.76 233.68 0) (effects (font (size 1.27 1.27)) (hide yes))) (pin "1") (pin "2")
  (instances (project "k2_reference" (path "" (reference "C5") (unit 1))) (project "ugv_pwr_01" (path "" (reference "C5") (unit 1)))))
 (wire (pts (xy 238.76 229.87) (xy 238.76 227.33)) (stroke (width 0) (type default)))
 (global_label "MID" (shape passive) (at 238.76 227.33 0) (effects (font (size 1 1)) (justify left)))
 (wire (pts (xy 238.76 237.49) (xy 238.76 240.03)) (stroke (width 0) (type default)))
 (global_label "PGND" (shape passive) (at 238.76 240.03 0) (effects (font (size 1 1)) (justify left)))
 (symbol
  (lib_id "Device:C") (at 287.02 233.68 0) (unit 1) (exclude_from_sim no) (in_bom yes) (on_board yes) (dnp no)
  (property "Reference" "C6" (at 290.02 231.14 0) (effects (font (size 1.27 1.27))))
  (property "Value" "4700u 25V" (at 290.02 233.68 0) (effects (font (size 1.27 1.27))))
  (property "Footprint" "" (at 287.02 233.68 0) (effects (font (size 1.27 1.27)) (hide yes))) (pin "1") (pin "2")
  (instances (project "k2_reference" (path "" (reference "C6") (unit 1))) (project "ugv_pwr_01" (path "" (reference "C6") (unit 1)))))
 (wire (pts (xy 287.02 229.87) (xy 287.02 227.33)) (stroke (width 0) (type default)))
 (global_label "ACT_BUS" (shape passive) (at 287.02 227.33 0) (effects (font (size 1 1)) (justify left)))
 (wire (pts (xy 287.02 237.49) (xy 287.02 240.03)) (stroke (width 0) (type default)))
 (global_label "PGND" (shape passive) (at 287.02 240.03 0) (effects (font (size 1 1)) (justify left)))
 (text "K2 dual-FET separator - reference circuit, NOT for fabrication" (exclude_from_sim no) (at 205 28 0) (effects (font (size 2 2))))
 (text "K1/precharge/bleed/test: actuator_path; SAFE_EN driver: safety_gate; K2_FLT/IMON: arming_io. Clamp/TVS, FLT latch input, shunt MPN OPEN" (exclude_from_sim no) (at 205 260 0) (effects (font (size 1.27 1.27))))
 (text "U1 pad 25: solder to isolated copper island; NO PGND connection (TI Rev C, Table 5-1)" (exclude_from_sim no) (at 205 267 0) (effects (font (size 1.27 1.27))))
 (text "MID -> Q1 -> R1 Kelvin shunt -> Q2 -> ACT_BUS; power nets are labels, not wire-width proof" (exclude_from_sim no) (at 205 274 0) (effects (font (size 1.27 1.27))))
 (sheet_instances (path "" (page "1")))
 (embedded_fonts no))
